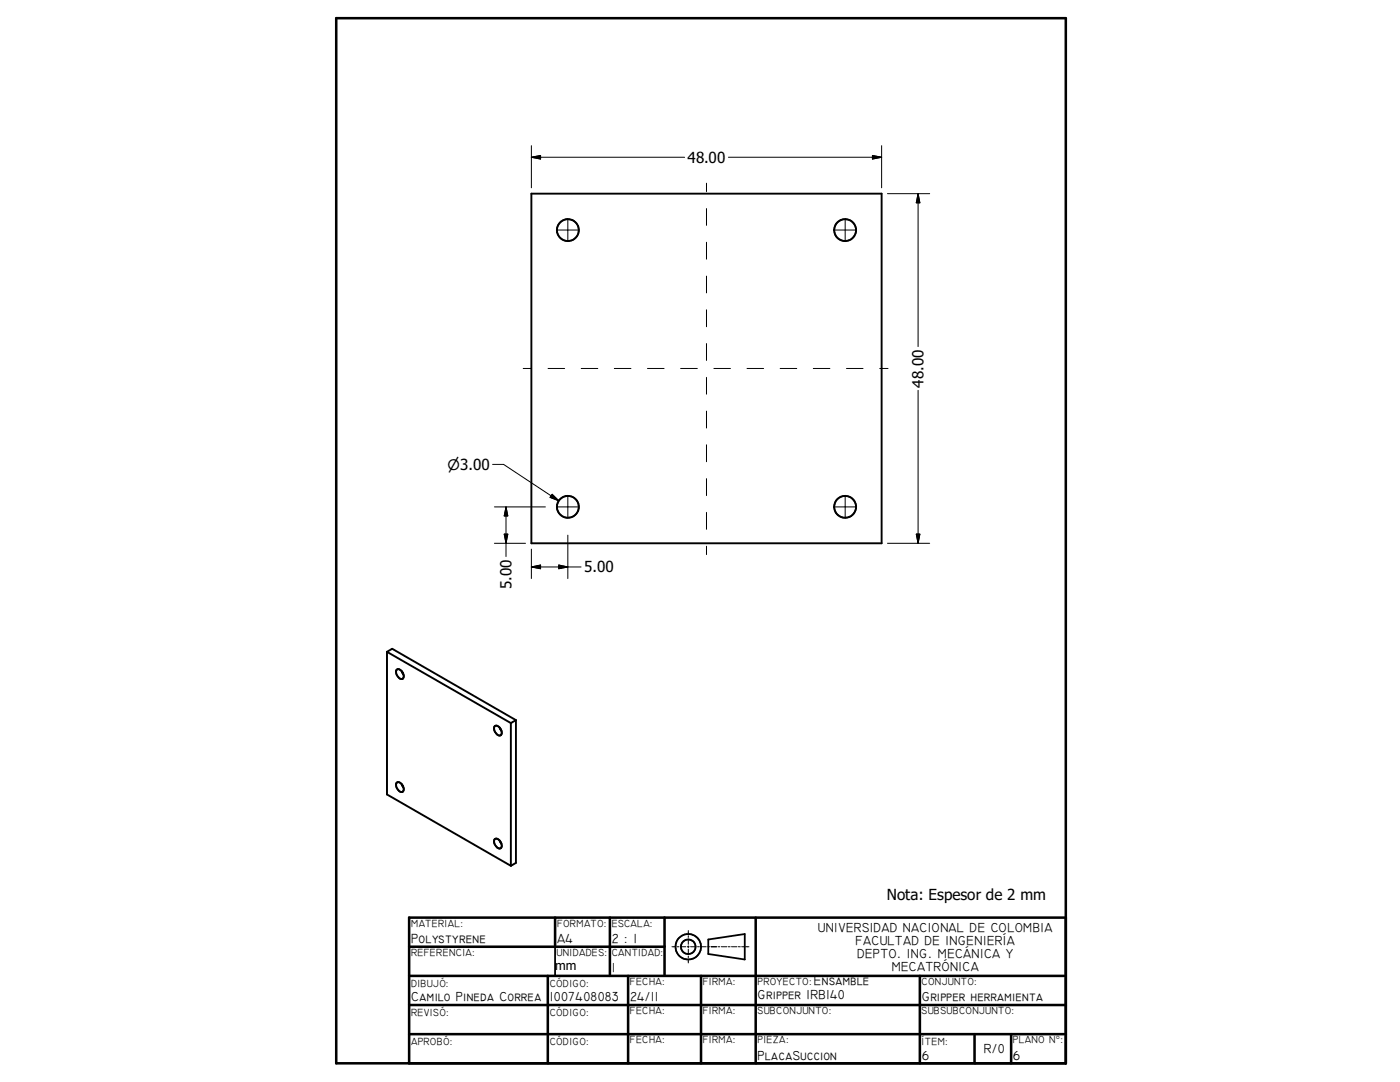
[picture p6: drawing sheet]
<svg xmlns="http://www.w3.org/2000/svg" width="279mm" height="216mm" viewBox="0 0 279 216" stroke-linecap="round" stroke-linejoin="round" font-family="sans-serif">
<g fill="none" stroke="#000" stroke-width=".38">
<path d="M106 38.6h69.9v69.8h-69.9zM77.2 130.1l1.1-.6 24.7 14.2M77.2 130.1v28.4l24.8 14.3M77.2 130.1l24.8 14.2M79.2 133.6a1.15 1.15 0 0 1 1.4 1.3 .52 .52 0 0 1-.3 .6 .52 .52 0 0 1-.7-.2 1.38 1.38 0 0 1-.4-1.7zM80.1 133.9l.4 .6M79.2 156.2a1.15 1.15 0 0 1 1.4 1.3 .55 .55 0 0 1-.5 .6 .55 .55 0 0 1-.6-.4 1.28 1.28 0 0 1-.3-1.5zM80.1 156.4l.4 .7M98.7 144.9a1.15 1.15 0 0 1 1.4 1.3 .55 .55 0 0 1-.4 .6 .55 .55 0 0 1-.6-.4 1.28 1.28 0 0 1-.4-1.5zM99.7 145.2l.4 .6M102 144.3v28.5M103 143.7v28.5l-1 .6"/>
<path d="M103 143.7l-1 .6M98.7 167.5a1.15 1.15 0 0 1 1.4 1.3 .55 .55 0 0 1-.4 .5 .55 .55 0 0 1-.6-.3 1.28 1.28 0 0 1-.4-1.5zM99.7 167.7l.4 .6"/>
<circle cx="113.3" cy="45.9" r="2.18"/>
<circle cx="168.7" cy="45.9" r="2.18"/>
<circle cx="113.3" cy="101.1" r="2.18"/>
<circle cx="168.7" cy="101.1" r="2.18"/>
</g>
<g fill="none" stroke="#000" stroke-width=".51">
<path d="M67.1 3.6h145.6v208.6h-145.6zM81.7 194.7h131M81.7 188.9h50.9M109.3 194.7v17.5M110.8 183.1v5.8M121.7 183.1v11.6M125.4 194.7v17.5M132.6 183.1v11.6M139.9 194.7v17.5M150.8 183.1v29.1M183.6 194.7v17.5M212.7 183.1h-131v29.1"/>
<path d="M81.7 200.5h131M81.7 206.4h131M194.5 206.4v5.8M201.8 206.4v5.8"/>
</g>
<g fill="none" stroke="#000" stroke-width=".36">
<path d="M110.8 188.9v5.8M141.4 187.5l7.2-1.1v5.1l-7.2-1.1z"/>
<circle cx="137.3" cy="188.9" r="2.55"/>
<circle cx="137.4" cy="188.9" r="1.45"/>
</g>
<g fill="none" stroke="#000" stroke-width=".2">
<path d="M106 31.4h30.6M106 31.4l1.9-.4v.7zM106 29.1v8.4M141 36.6v1.6M145.4 31.4h30.5M174.1 31l1.8 .4-1.8 .3zM175.9 29.1v8.4M177.1 38.6h8.4M183.2 38.6v30.6M183.2 38.6l.4 1.9h-.7zM111 45.9h4.6M113.3 43.6v4.6"/>
<path d="M141 41.6v3.4M141 48.3v3.4M141 55.1v3.3M166.4 45.9h4.6M168.7 43.6v4.6M104.4 73.5h1.7M109.4 73.5h3.3M116 73.5h3.3M122.6 73.5h3.3M129.2 73.5h3.3M135.8 73.5h3.4M141 61.8v3.4"/>
<path d="M141 68.5v3.4M141 75.3v3.4M142.5 73.5h3.3M149.1 73.5h3.3M155.7 73.5h3.3M162.3 73.5h3.3M168.9 73.5h3.3M175.6 73.5h1.6M183.2 77.9v30.5M98.3 92.7h2.2l11 7.2M110.2 98.6l1.3 1.3-1.7-.7zM113.3 98.8v4.6"/>
<path d="M141 82v3.4M141 88.8v3.3M141 95.5v3.4M168.7 98.8v4.6M98.7 101.1h10.1M98.7 108.4h6.2M100.6 106.6h.7l-.3 1.8zM101 101.1v9.9M101 101.1l.3 1.8h-.7zM106 113.1l1.9-.4v.8zM106 109.6v5.8M106 113.1h10"/>
<path d="M111 101.1h4.6M111.5 112.7l1.8 .4-1.8 .4zM113.3 106.8v8.6M141 102.2v3.4M141 109v1.7M166.4 101.1h4.6M177.1 108.4h8.4M182.9 106.6h.7l-.4 1.8zM134.1 188.9h.7M135.1 188.9h.4M135.8 188.9h1.1M137.2 188.9h.3"/>
<path d="M137.4 185.7v.7M137.4 186.7v.4M137.4 187.4v1M137.4 188.7v.4M137.4 189.4v1.1M137.4 190.8v.3M137.4 191.4v.7M137.8 188.9h1.1M139.2 188.9h.4M139.9 188.9h1M141.3 188.9h.3M141.9 188.9h1.1"/>
<path d="M143.3 188.9h.3M143.9 188.9h1.1M145.3 188.9h.4M146 188.9h1.1M147.4 188.9h.3M148 188.9h1.5"/>
</g>
<path d="M106 31.4l1.9-.4v.7zM174.1 31l1.8 .4-1.8 .3zM183.2 38.6l.4 1.9h-.7zM110.2 98.6l1.3 1.3-1.7-.7zM100.6 106.6h.7l-.3 1.8zM101 101.1l.3 1.8h-.7zM106 113.1l1.9-.4v.8zM111.5 112.7l1.8 .4-1.8 .4zM182.9 106.6h.7l-.4 1.8z" fill="#000" stroke="#000" stroke-width=".2"/>
<g font-size="3">
<text x="137.2" y="32.5">48.00</text>
<text x="184.3" y="77.3" transform="rotate(-90 184.3 77.3)">48.00</text>
<text x="102.1" y="117.5" transform="rotate(-90 102.1 117.5)">5.00</text>
<text x="116.6" y="114.2">5.00</text>
<text x="177" y="179.6">Nota: Espesor de 2 mm</text>
</g>
<text font-size="2.9" x="89.3" y="93.7">n3.00</text>
<g font-size="2.7">
<text x="82" y="188.2">Polystyrene</text>
<text x="111.2" y="188.2">A4</text>
<text x="122.1" y="188.2">2 : 1</text>
</g>
<g font-size="2.6">
<text x="163.2" y="185.9">UNIVERSIDAD NACIONAL DE COLOMBIA</text>
<text x="170.7" y="188.5">FACULTAD DE INGENIERÍA</text>
<text x="171.1" y="191.1">DEPTO. ING. MECÁNICA Y</text>
<text x="122.1" y="194">1</text>
<text x="162.4" y="196.6">Ensamble</text>
<text x="178" y="193.7">MECATRÓNICA</text>
<text x="82" y="199.8">Camilo Pineda Correa</text>
<text x="109.7" y="199.8">1007408083</text>
<text x="125.7" y="199.8">24/11</text>
<text x="151.2" y="199.4">Gripper IRB140</text>
<text x="183.9" y="199.8">Gripper herramienta</text>
<text x="151.2" y="211.4">PlacaSuccion</text>
<text x="183.9" y="211.4">6</text>
<text x="196.3" y="210.2">R/0</text>
<text x="202.1" y="211.4">6</text>
</g>
<text font-size="2.5" x="110.8" y="193.5">mm</text>
<g font-size="2.1">
<text x="82" y="184.9">MATERIAL:</text>
<text x="111.2" y="184.9">FORMATO:</text>
<text x="122.1" y="184.9">ESCALA:</text>
<text x="82" y="190.7">REFERENCIA:</text>
<text x="111" y="190.8">UNIDADES:</text>
<text x="122.1" y="190.7">CANTIDAD:</text>
<text x="82" y="197">DIBUJÓ:</text>
<text x="109.7" y="197">CÓDIGO:</text>
<text x="125.7" y="196.5">FECHA:</text>
<text x="140.2" y="196.5">FIRMA:</text>
<text x="151.2" y="196.5">PROYECTO:</text>
<text x="183.9" y="196.5">CONJUNTO:</text>
<text x="82" y="202.8">REVISÓ:</text>
<text x="109.7" y="202.8">CÓDIGO:</text>
<text x="125.7" y="202.4">FECHA:</text>
<text x="140.2" y="202.4">FIRMA:</text>
<text x="151.2" y="202.4">SUBCONJUNTO:</text>
<text x="183.9" y="202.4">SUBSUBCONJUNTO:</text>
<text x="82" y="208.6">APROBÓ:</text>
<text x="109.7" y="208.6">CÓDIGO:</text>
<text x="125.7" y="208.2">FECHA:</text>
<text x="140.2" y="208.2">FIRMA:</text>
<text x="151.2" y="208.2">PIEZA:</text>
<text x="183.9" y="208.6">ÍTEM:</text>
<text x="202.1" y="208.2">PLANO N°:</text>
</g>
</svg>
